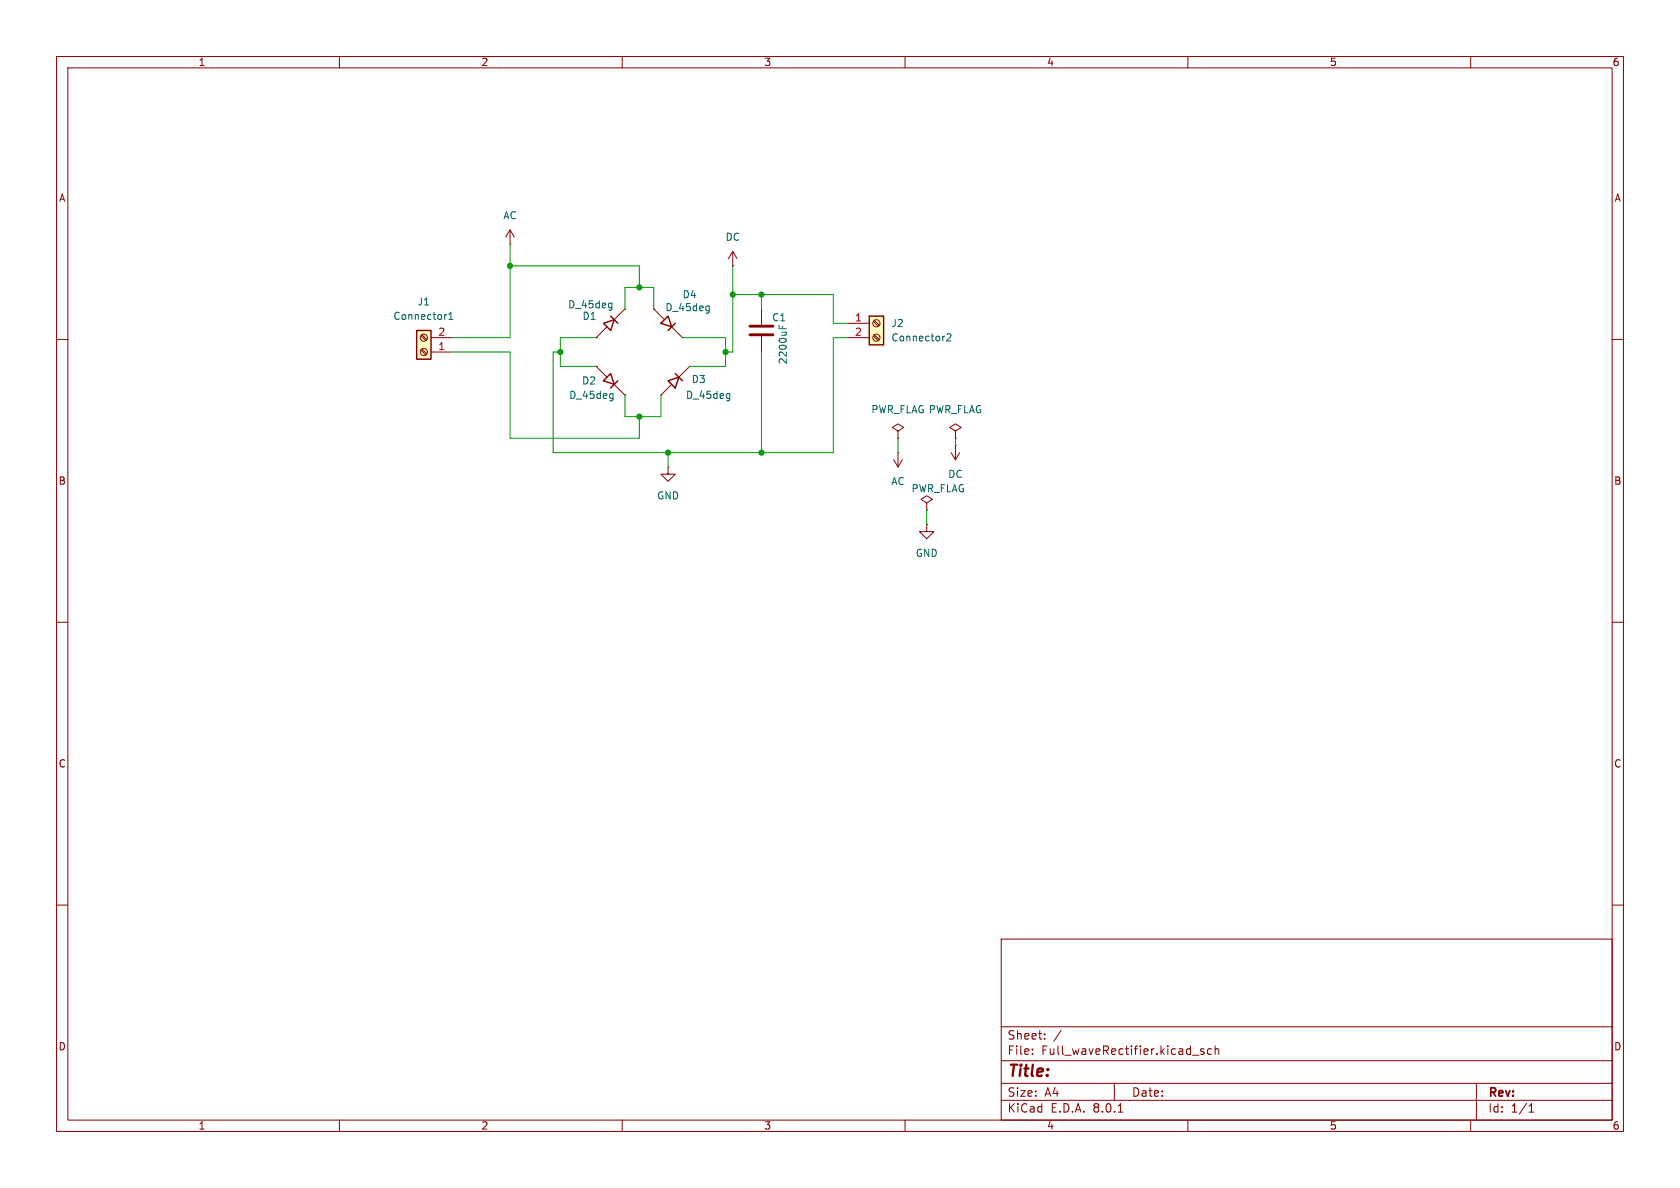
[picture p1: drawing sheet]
<svg xmlns="http://www.w3.org/2000/svg" width="297mm" height="210mm" viewBox="0 0 297 210" stroke-linecap="round" stroke-linejoin="round" font-family="sans-serif">
<g fill="none" stroke="#840000" stroke-width=".18">
<path d="M10 10h277v190h-277zM12 12h273v186h-273zM60 10v2M110 10v2M160 10v2M210 10v2M260 10v2M10 60h2M90.2 43.2h.1M90.2 40.6l-.8 1.3M90.2 40.6v2.6M90.2 40.6l.7 1.3"/>
<path d="M285 60h2M105.4 64.8h.1M105.4 64.8l1.9 1.9M108.6 67.9l1.9 2M110.5 69.9h.1M10 110h2M285 110h2M10 160h2M285 160h2M177 166h108v32h-108zM60 198v2M110 198v2"/>
<path d="M160 198v2M177 194.5h108M177 191.5h108M177 187.5h108M177 181.5h108M182.5 186.3v.1M182.5 185.5v.1M184.7 183.6v.1M184.7 182.8v.1M187.6 182.1l-1.3 2M197 191.5v3M197.7 196.6h.8"/>
<path d="M210 198v2M210.8 186.5h1.2M212.8 185.5l-.3-.1-.3 .2 .1 .2 .5 .2v.3h-.6M214.2 185.5l-.5-.1-.2 .3v.4l.1 .2h.6M214.8 185.5l.2-.1 .4 .1 .1 .9M214.8 184.9v1.5M260 198v2M261 191.5v6.5M270.3 196.6h.9M270.3 195.5l.4-.4v1.5"/>
</g>
<path d="M107.9 66l.7 1.9-1.9-.6zM109.2 67.3l-1.3 1.3" fill="none" stroke="#840000" stroke-width=".25"/>
<path d="M108 69.6h.4M108.4 69.6v1l-.3 .3M108.4 70.4h-.4" fill="none" stroke="#006464" stroke-width=".18"/>
<path d="M153.7 55.9h2.5v5.1h-2.5z" fill="#ffffc2"/>
<path d="M106.7 57.2l1.9-.7-.7 1.9zM107.9 55.9l1.3 1.3M153.7 55.9h2.5v5.1h-2.5z" fill="none" stroke="#840000" stroke-width=".25"/>
<g fill="none" stroke="#840000" stroke-width=".18">
<path d="M105.4 59.7h.1M107.3 57.8l-1.9 1.9M110.5 54.6h.1M110.5 54.6l-1.9 1.9M149.9 57.2h3.8M149.9 59.7h3.8M154.4 59.4l.9 .8M154.4 56.8l.9 .9M154.6 59.2l.8 .8M154.6 56.6l.8 .9"/>
<circle cx="154.9" cy="57.1" r=".63"/>
<circle cx="154.9" cy="59.7" r=".63"/>
</g>
<path d="M107.8 53.6h.4M108.2 53.6v1l-.3 .3M108.2 54.4h-.4M167.4 59.1l.5-.1 .2 .4-.8 .9h.8" fill="none" stroke="#006464" stroke-width=".18"/>
<path d="M73.7 58.4h2.5v5.1h-2.5z" fill="#ffffc2"/>
<path d="M73.7 58.4h2.5v5.1h-2.5zM116.8 57.2l1.3-1.3 .6 1.9zM119.4 57.2l-1.3 1.2M118.1 67.3l1.9-.6-.6 1.9zM119.4 66l1.2 1.3" fill="none" stroke="#840000" stroke-width=".25"/>
<g fill="none" stroke="#840000" stroke-width=".18">
<path d="M74.4 59.4l.9 .8M74.6 59.2l.9 .8M76.2 59.7h3.8M115.6 54.6h.1M115.6 54.6l1.9 1.9M118.7 57.8l1.9 1.9M120.6 59.7h.1M129.5 47h.1M129.5 44.5l-.7 1.2M129.5 44.5v2.5M129.5 44.5l.8 1.2M134.6 54.6v2.8"/>
<path d="M134.6 59.4v2.8M74.4 61.9l.9 .8M74.6 61.7l.9 .9M76.2 62.2h3.8M116.8 69.9h.1M118.7 67.9l-1.9 2M121.9 64.8h.1M121.9 64.8l-1.9 1.9M158.7 76.2l1.1-.6-1.1-.7-1 .7 1 .6v1.3M158.7 77.5h.1M168.9 78.7h.1M168.9 76.2l1-.6-1-.7-1 .7 1 .6v1.3"/>
<path d="M168.9 77.5h.1M168.9 78.7v2.6M118.1 82.6v1.2h1.3l-1.3 1.3-1.3-1.3h1.3M118.1 82.6h.1M158 81.3l.7 1.3M158.7 80h.1M158.7 80v2.6M159.5 81.3l-.8 1.3M163.8 88.9l1-.6-1-.7-1 .7 1 .6v1.3M163.8 90.2h.1M163.8 92.7v1.3h1.3l-1.3 1.3-1.2-1.3h1.2M163.8 92.7h.1"/>
<path d="M168.1 80l.8 1.3M169.7 80l-.8 1.3"/>
<circle cx="74.9" cy="59.7" r=".63"/>
<circle cx="74.9" cy="62.2" r=".63"/>
</g>
<path d="M79 55.6l-.3 .1M79.3 56.5h.8M79.3 55.6l.4-.4v1.3M125 54.1h.4M125.4 54.1v1l-.3 .3M125.4 54.9h-.4M137.7 57.5v.6M138.3 57.7v.4M128.6 69.6h.4M129 69.6v1l-.2 .3M129 70.4h-.4" fill="none" stroke="#006464" stroke-width=".18"/>
<path d="M132.6 59.2h4.1M132.6 57.7h4.1" fill="none" stroke="#840000" stroke-width=".51"/>
<g fill="none" stroke="#009600" stroke-width=".18">
<path d="M90.2 47h22.8v3.8M90.2 43.2v16.5h-10.2M105.4 59.7h-6.3v5.1h6.3M110.5 54.6v-3.8h5.1v3.8M120.6 59.7h7.7v5.1h-6.4M129.5 47v15.2h-1.2M129.5 52.1h17.8v5.1h2.6M134.6 52.1v2.5M149.9 59.7h-2.6v20.3h-49.5v-17.8h1.3M80 62.2h10.2v15.3h22.8v-3.8M110.5 69.9v3.8h6.3v-3.8M134.6 62.2v17.8"/>
<path d="M158.7 77.5v2.5M168.9 77.5v1.2M118.1 80v2.6M163.8 90.2v2.5"/>
</g>
<g fill="#009600" stroke="#009600" stroke-width=".18">
<circle cx="90.2" cy="47" r=".46"/>
<circle cx="113" cy="50.8" r=".46"/>
<circle cx="113" cy="73.7" r=".46"/>
<circle cx="99.1" cy="62.2" r=".46"/>
<circle cx="128.3" cy="62.2" r=".46"/>
<circle cx="134.6" cy="80" r=".46"/>
<circle cx="118.1" cy="80" r=".46"/>
<circle cx="134.6" cy="52.1" r=".46"/>
<circle cx="129.5" cy="52.1" r=".46"/>
</g>
<text font-size="2.8" fill="#840000" x="178" y="190.9">Title:</text>
<g font-size="2.1" fill="#840000">
<text x="178" y="184">Sheet:</text>
<text x="178" y="186.7">File:</text>
<text x="184.1" y="186.7">Full_waveRectifier.kicad_sch</text>
<text x="178" y="196.9">KiCad</text>
<text x="178" y="194.1">Size:</text>
<text x="184.7" y="194.1">A4</text>
<text x="185.7" y="196.9">E.D.A.</text>
<text x="193.3" y="196.9">8.0.1</text>
<text x="200" y="194.1">Date:</text>
<text x="263" y="194.3">Rev:</text>
<text x="263" y="196.9">Id:</text>
<text x="267.1" y="196.9">1/1</text>
</g>
<g font-size="1.8" fill="#840000">
<text x="35" y="11.9">1</text>
<text x="85" y="11.9">2</text>
<text x="135" y="11.9">3</text>
<text x="185" y="11.9">4</text>
<text x="235" y="11.9">5</text>
<text x="285" y="11.9">6</text>
<text x="10.3" y="35.9">A</text>
<text x="285.3" y="35.9">A</text>
<text x="10.3" y="85.9">B</text>
<text x="285.3" y="85.9">B</text>
<text x="10.3" y="135.9">C</text>
<text x="285.3" y="135.9">C</text>
<text x="10.3" y="185.9">D</text>
<text x="285.3" y="185.9">D</text>
<text x="35" y="199.9">1</text>
<text x="85" y="199.9">2</text>
<text x="135" y="199.9">3</text>
<text x="185" y="199.9">4</text>
<text x="235" y="199.9">5</text>
<text x="285" y="199.9">6</text>
</g>
<g font-size="1.8" fill="#006464">
<text x="88.9" y="39">AC</text>
<text x="128.2" y="42.8">DC</text>
<text x="120.6" y="52.9">D4</text>
<text x="69.4" y="56.7">Connector1</text>
<text x="73.7" y="54.2">J1</text>
<text x="100.3" y="54.7">D_45deg</text>
<text x="102.9" y="56.7">D1</text>
<text x="117.5" y="55.2">D_45deg</text>
<text x="136.4" y="57">C1</text>
<text x="157.5" y="58">J2</text>
<text x="139.3" y="64.5" transform="rotate(-90 139.3 64.5)">2200uF</text>
<text x="157.5" y="60.6">Connector2</text>
<text x="100.5" y="70.7">D_45deg</text>
<text x="102.8" y="68.2">D2</text>
<text x="121.2" y="70.7">D_45deg</text>
<text x="122.2" y="67.9">D3</text>
<text x="153.9" y="73.3">PWR_FLAG PWR_FLAG</text>
<text x="116.1" y="88.5">GND</text>
<text x="157.5" y="86">AC</text>
<text x="161" y="87.2">PWR_FLAG</text>
<text x="167.5" y="84.7">DC</text>
<text x="161.8" y="98.7">GND</text>
</g>
<g font-size="1.8" fill="#a90000">
<text x="77.4" y="59.4">2</text>
<text x="151.1" y="56.9">1</text>
<text x="151.1" y="59.4">2</text>
<text x="77.4" y="62">1</text>
</g>
</svg>
